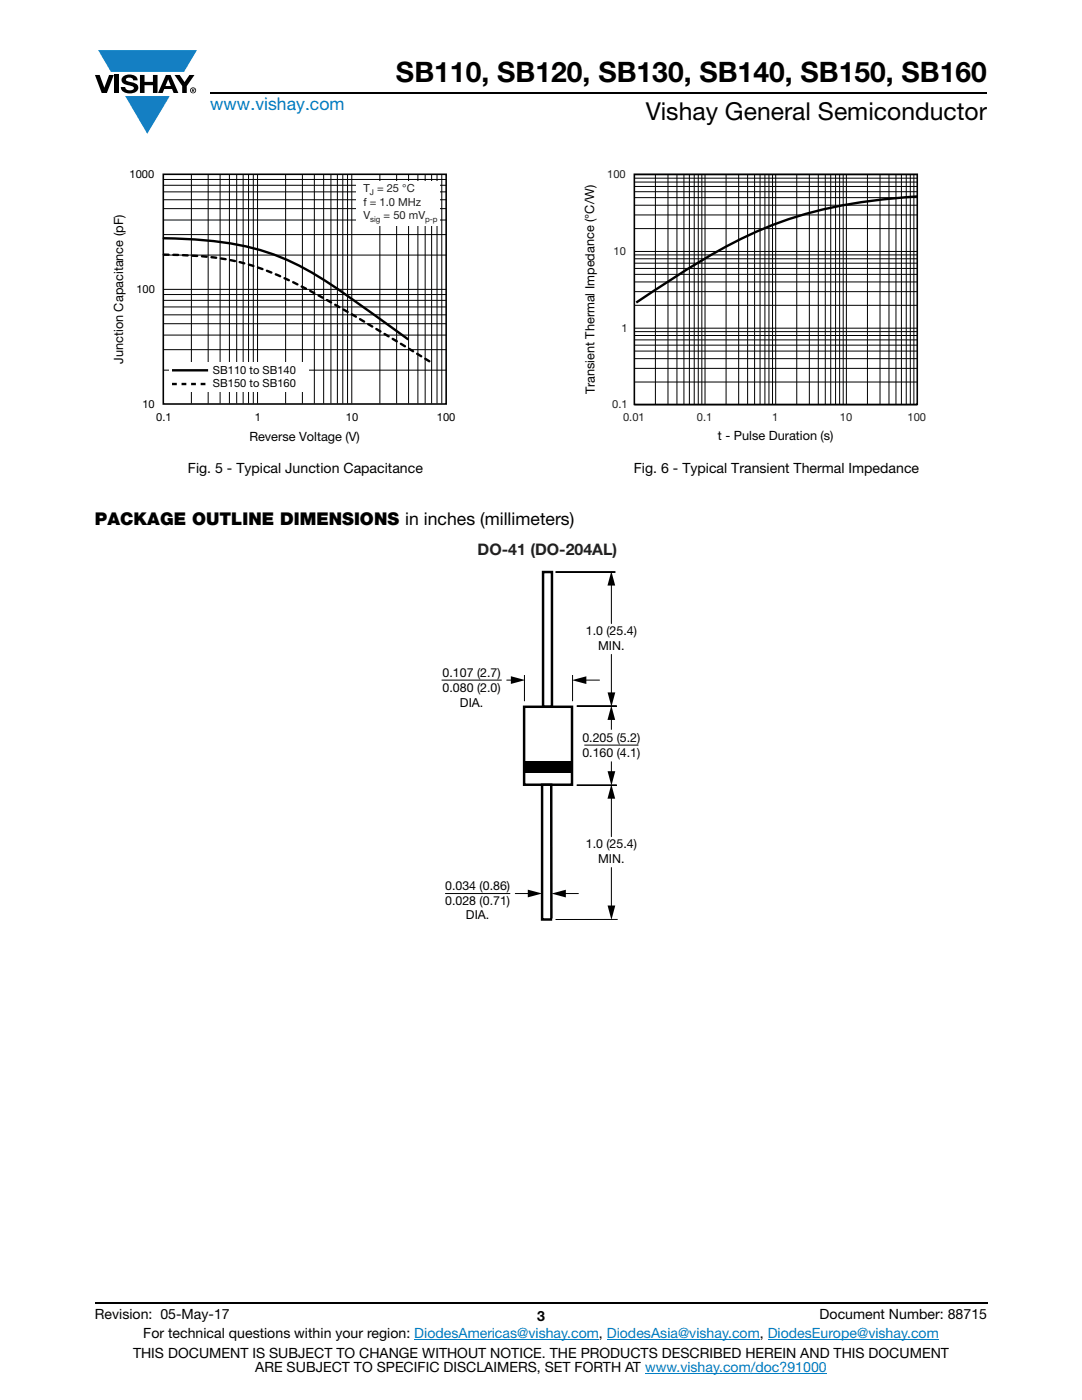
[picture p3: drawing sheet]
<svg xmlns="http://www.w3.org/2000/svg" width="216mm" height="279mm" viewBox="0 0 216 279" stroke-linecap="round" stroke-linejoin="round" font-family="sans-serif">
<g fill="#147fc3">
<path d="M19.6 10h19.7l-2.6 4.3h-1.1h-13.5z"/>
<path d="M25 19.2h8.9l-4.5 7.5z"/>
</g>
<g fill="#000">
<path d="M18.9 15h1l.9 2.5 1-2.5h.9l-1.4 3.6h-1zM22.9 15h.9v3.6h-.9zM24.6 15.3a2.1 2.1 0 0 1 2.8 .3l.1 .4h-.9a.79 .79 0 0 0-.7-.5 .79 .79 0 0 0-.8 .4l.3 .3 1 .2a1.08 1.08 0 0 1 1.2 1 1.08 1.08 0 0 1-1.1 1.2 1.73 1.73 0 0 1-2.4-1.2h.9a.96 .96 0 0 0 .8 .6 .96 .96 0 0 0 .9-.4 1.31 1.31 0 0 0-1.2-.6 1.03 1.03 0 0 1-1.1-.6 1.03 1.03 0 0 1 .2-1.1zM27.9 15h.9v1.3h1.7v-1.3h.9v3.6h-.9v-1.6h-1.7v1.6h-.9zM34.8 15h1.1l.9 1.4 1-1.4h1l-1.5 2.2v1.4h-.9v-1.4z"/>
<path d="M33.6 15.9l.5 1.3h-1.1zM33.1 15l-1.6 3.6h1l.3-.8h1.5l.3 .8h1l-1.6-3.6z"/>
<path d="M38.4 17.8h.2v.2h-.2zM38.3 17.7v.7h.1v-.3l.4 .3-.2-.3 .2-.2-.1-.2z"/>
<path d="M38.1 18a.46 .46 0 0 1 .9 0 .46 .46 0 0 1-.9 0zM37.9 18a.6 .6 0 0 0 1.2 0 .6 .6 0 0 0-1.2 0z"/>
</g>
<path d="M42 18.6h155M18.9 260h178.1" fill="none" stroke="#000" stroke-width=".36"/>
<path d="M82.7 267.3h36.8M121.1 267.3h30.5M128.7 274h36.3M153.2 267.3h34.1" fill="none" stroke="#007ec4" stroke-width=".2"/>
<path d="M22.4 33.7h68.5v54.8h-68.5z" fill="#fff"/>
<g fill="none" stroke="#000" stroke-width=".2">
<path d="M32.6 37h56.4M32.6 38.3h56.4M32.6 39.9h56.4M32.6 35.8h56.4M38.2 34.8v45.7M41.5 34.8v45.7M43.9 34.8v45.7M45.8 34.8v45.7M47.2 34.8v45.7M48.5 34.8v45.7M49.6 34.8v45.7M50.5 34.8v45.7"/>
<path d="M51.4 34.8v45.7M57 34.8v45.7M60.3 34.8v45.7M62.7 34.8v45.7M64.6 34.8v45.7M66 34.8v45.7M67.3 34.8v45.7M68.4 34.8v45.7M69.3 34.8v45.7M70.2 34.8v45.7M75.8 34.8v45.7M79.1 34.8v45.7"/>
<path d="M81.5 34.8v45.7M83.4 34.8v45.7M84.8 34.8v45.7M86.1 34.8v45.7M87.2 34.8v45.7M88.2 34.8v45.7M32.6 59.9h56.4M32.6 58.8h56.4M32.6 57.8h56.4M32.6 50.9h56.4M32.6 46.8h56.4M32.6 43.9h56.4"/>
<path d="M32.6 41.6h56.4M32.6 73.9h56.4M32.6 69.8h56.4M32.6 66.9h56.4M32.6 64.6h56.4M32.6 61.3h56.4M32.6 62.8h56.4"/>
</g>
<path d="M32.6 34.8h56.4v45.8h-56.4z" fill="none" stroke="#000" stroke-width=".32"/>
<g fill="#fff">
<path d="M33.7 72.3h27.9v5.9h-27.9z"/>
<path d="M34.3 73.9h7.2z"/>
</g>
<path d="M34.3 73.9h7.2" fill="none" stroke="#000" stroke-width=".48"/>
<path d="M34.3 76.6h7.2z" fill="#fff"/>
<path d="M34.3 76.6h7.2" fill="none" stroke="#000" stroke-width=".48" stroke-dasharray="1 1" stroke-linecap="butt"/>
<path d="M32.7 47.5a68.6 68.6 0 0 1 21.3 3.1 62.4 62.4 0 0 1 16.2 9l11.2 8.1" fill="none" stroke="#000" stroke-width=".48"/>
<path d="M32.7 50.8a56.6 56.6 0 0 1 19.7 2.9 119 119 0 0 1 19.9 10.3l13.7 8.3" fill="none" stroke="#000" stroke-width=".48" stroke-dasharray="1 1"/>
<g fill="#fff">
<path d="M71.2 36.3h16.6v8.8h-16.6z"/>
<path d="M116.5 33.7h68.3v54.7h-68.3z"/>
</g>
<g fill="none" stroke="#000" stroke-width=".2">
<path d="M126.6 39.4h56.4M126.6 36.3h56.4M126.6 37.2h56.4M126.6 38.3h56.4M126.6 35.6h56.4M126.6 34.9h56.4M130.8 34.9v45.8M133.3 34.9v45.8M135.1 34.9v45.8M136.5 34.9v45.8M137.6 34.9v45.8M138.5 34.9v45.8"/>
<path d="M139.3 34.9v45.8M140 34.9v45.8M140.7 34.9v45.8M144.9 34.9v45.8M147.4 34.9v45.8M149.2 34.9v45.8M150.6 34.9v45.8M151.7 34.9v45.8M152.6 34.9v45.8M153.4 34.9v45.8M154.1 34.9v45.8M154.8 34.9v45.8"/>
<path d="M159 34.9v45.8M161.5 34.9v45.8M163.3 34.9v45.8M164.7 34.9v45.8M165.8 34.9v45.8M166.7 34.9v45.8M167.5 34.9v45.8M168.2 34.9v45.8M168.9 34.9v45.8M173.1 34.9v45.8M175.6 34.9v45.8M177.4 34.9v45.8"/>
<path d="M178.8 34.9v45.8M179.9 34.9v45.8M180.8 34.9v45.8M181.6 34.9v45.8M182.4 34.9v45.8M126.6 58.2h56.4M126.6 56.3h56.4M126.6 54.8h56.4M126.6 51.6h56.4M126.6 52.5h56.4M126.6 53.6h56.4M126.6 50.9h56.4"/>
<path d="M126.6 50.2h56.4M126.6 45.6h56.4M126.6 42.9h56.4M126.6 41h56.4M126.6 76.2h56.4M126.6 73.5h56.4M126.6 71.6h56.4M126.6 70.1h56.4M126.6 67h56.4M126.6 67.8h56.4M126.6 68.9h56.4M126.6 66.2h56.4"/>
<path d="M126.6 65.5h56.4M126.6 60.9h56.4M126.6 80.8h56.4"/>
</g>
<path d="M126.6 34.8h56.4v45.9h-56.4z" fill="none" stroke="#000" stroke-width=".32"/>
<path d="M183 39.2a91.8 91.8 0 0 0-30.4 6.3 133.6 133.6 0 0 0-23.3 13.3l-2.3 1.6" fill="none" stroke="#000" stroke-width=".48"/>
<g fill="#fff">
<path d="M88.1 108.1h39.7v75.9h-39.7z"/>
<path d="M108.4 114.2h1.7v26.9h-1.7z"/>
</g>
<path d="M108.4 114.2h1.7v26.9h-1.7z" fill="none" stroke="#000" stroke-width=".49"/>
<path d="M104.6 141.1h9.5v15.5h-9.5z" fill="#fff"/>
<path d="M104.6 141.1h9.5v15.5h-9.5z" fill="none" stroke="#000" stroke-width=".49"/>
<path d="M115.1 140.9h7.9h-7.9" fill="none" stroke="#000" stroke-width=".2"/>
<path d="M108.2 156.6h1.8v26.7l.2 .2h-2z" fill="#fff"/>
<path d="M110 183.3v-26.7h-1.8v26.9h2" fill="none" stroke="#000" stroke-width=".49"/>
<path d="M122 114l.8 2.9h-1.6zM101.9 135l2.9 .7-2.9 .8zM114.1 135.7l2.9-.7v1.5zM121.2 138.2h1.6l-.8 2.9zM104.6 151.9h9.5v2.3h-9.5zM121.2 153.9h1.6l-.8 2.9zM122 140.8l.8 2.9h-1.6zM122 156.5l.8 2.9h-1.6zM105.3 177.6l2.9 .7-2.9 .8zM110 178.3l2.9-.7v1.5zM121.2 180.7h1.6l-.8 2.9z" fill="#000"/>
<g fill="none" stroke="#000" stroke-width=".2">
<path d="M110.8 114.2h12h-12M122 116.3v8.1M88.1 135.7h12M101.1 135.7h1.4M104.6 134.7v5.2M114.2 134.7v5.2M116.5 135.7h3.1M122 130.6v8.1M115.1 156.7h7.9h-7.9M116.6 148.7h10.8M122 143.2v2.4M122 152v2.4"/>
<path d="M122 158.9v8.1M88.8 178.3h13M102.8 178.3h3M112.4 178.3h3M122 173.1v8.1M123.3 183.5h-12.5"/>
</g>
<text font-size="5.6" x="79" y="16.4">SB110, SB120, SB130, SB140, SB150, SB160</text>
<text font-size="4.9" x="128.8" y="24">Vishay General Semiconductor</text>
<text font-size="3.5" fill="#007ec4" x="42" y="21.9">www.vishay.com</text>
<text font-size="3.5" x="18.9" y="104.7">PACKAGE OUTLINE DIMENSIONS in inches (millimeters)</text>
<text font-size="3.2" fill="#231f20" x="95.3" y="110.7">DO-41 (DO-204AL)</text>
<g font-size="2.8">
<text x="37.5" y="94.3">Fig. 5 - Typical Junction Capacitance</text>
<text x="126.5" y="94.3">Fig. 6 - Typical Transient Thermal Impedance</text>
<text x="18.9" y="263.3">Revision: 05-May-17</text>
<text x="107.2" y="263.6">3</text>
<text x="163.6" y="263.3">Document Number: 88715</text>
<text x="28.6" y="267.1">For technical questions within your region: DiodesAmericas@vishay.com, DiodesAsia@vishay.com, DiodesEurope@vishay.com</text>
<text x="26.5" y="271">THIS DOCUMENT IS SUBJECT TO CHANGE WITHOUT NOTICE. THE PRODUCTS DESCRIBED HEREIN AND THIS DOCUMENT</text>
<text x="50.9" y="273.8">ARE SUBJECT TO SPECIFIC DISCLAIMERS, SET FORTH AT www.vishay.com/doc?91000</text>
</g>
<g font-size="2.5">
<text x="24.6" y="72.6" transform="rotate(-90 24.6 72.6)">Junction Capacitance (pF)</text>
<text x="118.7" y="78.6" transform="rotate(-90 118.7 78.6)">Transient Thermal Impedance (°C/W)</text>
<text x="49.8" y="88">Reverse Voltage (V)</text>
<text x="143.2" y="87.9">t - Pulse Duration (s)</text>
<text x="116.9" y="126.8">1.0 (25.4)</text>
<text x="119.4" y="129.8">MIN.</text>
<text x="88.3" y="135.1">0.107 (2.7)</text>
<text x="88.3" y="138.1">0.080 (2.0)</text>
<text x="91.8" y="141">DIA.</text>
<text x="116.2" y="148.1">0.205 (5.2)</text>
<text x="116.2" y="151">0.160 (4.1)</text>
<text x="116.9" y="169.3">1.0 (25.4)</text>
<text x="119.4" y="172.3">MIN.</text>
<text x="88.8" y="177.5">0.034 (0.86)</text>
<text x="88.8" y="180.5">0.028 (0.71)</text>
<text x="93" y="183.5">DIA.</text>
</g>
<g font-size="2.2">
<text x="25.8" y="35.5">1000</text>
<text x="27.2" y="58.5">100</text>
<text x="42.5" y="74.6">S</text>
<text x="42.5" y="77.3">S</text>
<text x="43.9" y="74.6">B110 to</text>
<text x="43.9" y="77.3">B150 to</text>
<text x="52.4" y="74.6">SB140</text>
<text x="52.4" y="77.3">SB160</text>
<text x="28.4" y="81.5">10</text>
<text x="31.2" y="84">0.1</text>
<text x="50.9" y="84">1</text>
<text x="69" y="84">10</text>
<text x="87.2" y="84.1">100</text>
</g>
<g font-size="2.2" fill="#231f20">
<text x="121.2" y="35.5">100</text>
<text x="122.4" y="50.9">10</text>
<text x="124" y="66.2">1</text>
<text x="122.2" y="81.5">0.1</text>
<text x="139.1" y="84">0.1</text>
<text x="124.3" y="84.1">0.01</text>
<text x="154.1" y="84">1</text>
<text x="167.6" y="84">10</text>
<text x="181.1" y="84.1">100</text>
</g>
<g font-size="2.2" fill="#211e1e">
<text x="72.5" y="41">f = 1.0 MHz</text>
<text x="72.5" y="38.4">T = 25 °C</text>
<text x="72.5" y="43.7">V</text>
<text x="76.5" y="43.7">= 50 mV</text>
</g>
<g font-size="1.6" fill="#211e1e">
<text x="73.8" y="39">J</text>
<text x="73.9" y="44.3">sig</text>
<text x="84.8" y="44.3">p-p</text>
</g>
</svg>
